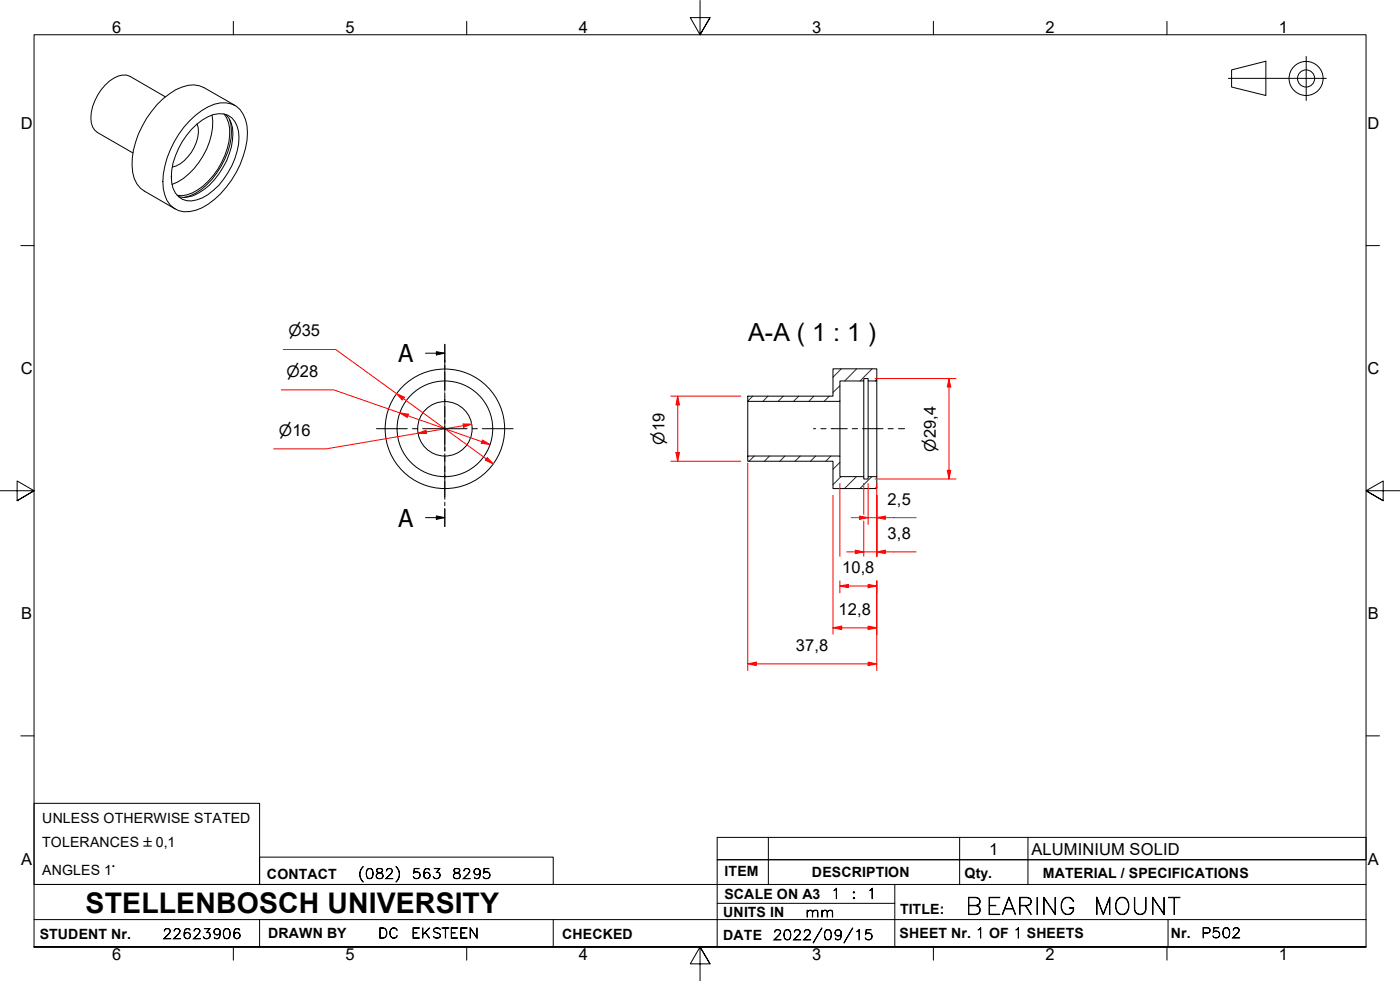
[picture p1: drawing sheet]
<svg xmlns="http://www.w3.org/2000/svg" width="410mm" height="287mm" viewBox="0 0 410 287" stroke-linecap="round" stroke-linejoin="round" font-family="sans-serif">
<!-- layer: Hatch -->
<g fill="none" stroke="#1e1e47" stroke-width=".29">
<path d="M220.4 116l-1.5 1.4M224.9 116l-1.5 1.5M229.4 116l-1.6 1.5M233.9 116l-1.6 1.5M238.3 116l-1.4 1.5M242.8 116l-1.5 1.5M245.9 117.4l-.1 .1M245.9 112.9l-2 2M246.3 108l-2.4 2.4M250.8 108l-3.5 3.5M255.3 108l-3.5 3.5M256.7 111.1l-.4 .4"/>
<path d="M220.9 133.5l-1.6 1.5M225.3 133.5l-1.5 1.5M229.8 133.5l-1.5 1.5M234.3 133.5l-1.5 1.5M238.8 133.5l-1.5 1.5M243.3 133.5l-1.5 1.5M245.9 135.3l-2 2.1M246.3 139.5l-2.4 2.4M250.8 139.5l-3.5 3.5M255.3 139.5l-3.5 3.5M256.7 142.5l-.5 .5"/>
</g>
<!-- layer: Visible Edges(ISO) -->
<g fill="none" stroke="#000" stroke-width=".29">
<path d="M48.4 28.3l-10.3-5.9a4.9 4.9 0 0 0-4.8 .5 14.4 14.4 0 0 0-6.6 13.1l.4 1.2 .6 .9 .9 .7 10.3 6M55.6 35.3a14.2 14.2 0 0 1 10.6-5.2 6.2 6.2 0 0 1 5.7 4.9 19.3 19.3 0 0 1-1.6 13.2 24.4 24.4 0 0 1-13 13.3 6.6 6.6 0 0 1-9-4.4 20.4 20.4 0 0 1 2.7-15.6l2.8-4.3zM56.1 37.9a11.4 11.4 0 0 1 9.4-4.5 6.2 6.2 0 0 1 4.5 6.9 22 22 0 0 1-10.8 17.6 6.2 6.2 0 0 1-6.9-.4 7.3 7.3 0 0 1-2.1-5.7 21.9 21.9 0 0 1 5.9-13.9zM57.7 36.3a10.1 10.1 0 0 1-2.7 9.6 7.8 7.8 0 0 1-4.6 3M62.1 33.7a20.6 20.6 0 0 1-10.1 19.6l-1.6 .7M65.6 33.4a10.8 10.8 0 0 1 .9 10 21.3 21.3 0 0 1-10.2 13.1l-3 .8-1.4-.1M66.1 33.5a8.2 8.2 0 0 1 2 7.5 22.2 22.2 0 0 1-10 15.5 7.6 7.6 0 0 1-5.8 1M67.2 34.9a15.7 15.7 0 0 1-1.4 11.7 20.8 20.8 0 0 1-10.2 10.8l-1.6 .4M68.8 30.9l-9-5.2a9.4 9.4 0 0 0-10.1 1.7 27.3 27.3 0 0 0-11 21.1 8.4 8.4 0 0 0 3.6 7.5l9 5.2M218.9 116h25v-8h12.8v3.5h-2.5v-.7h-1.3v.7h-7v6h-27zM218.9 117.5v16M245.9 117.5v16"/>
<path d="M252.9 111.5v28M254.2 111.5v28M256.7 111.5v28M218.9 133.5h27v6h7v.7h1.3v-.7h2.5v3.5h-12.8v-8h-25z"/>
<circle cx="130.3" cy="125.5" r="8"/>
<circle cx="130.3" cy="125.5" r="14"/>
<circle cx="130.3" cy="125.5" r="17.5"/>
</g>
<!-- layer: Section View Lines(ISO) -->
<g fill="none" stroke="#000" stroke-width=".29">
<path d="M124.6 103.4h5.6M127.8 102.9l2.4 .5-2.4 .5zM130.2 100.8v5.2M130.2 106.9v1.1M130.2 108.9v5.2M130.2 114.9v1.1M130.2 116.9v5.2M130.2 123v1M130.2 124.9v5.2M130.2 131v1M130.2 132.9v5.2M130.2 139v1"/>
<path d="M124.6 151.5h5.6M127.8 151l2.4 .5-2.4 .5zM130.2 140.9v5.2M130.2 147v1M130.2 148.9v5.2"/>
</g>
<g fill="#000">
<path d="M127.8 102.9l2.4 .5-2.4 .5z" fill-rule="evenodd"/>
<path d="M127.8 151l2.4 .5-2.4 .5z" fill-rule="evenodd"/>
</g>
<!-- layer: Symbols(ISO) -->
<path d="M210 245.1h190v6.6h-190zM225 245.1v6.6M281 245.1v6.6M301 245.1v6.6" fill="none" stroke="#000" stroke-width=".29"/>
<!-- layer: Border_0 -->
<g fill="none" stroke="#000" stroke-width=".29">
<path d="M68.3 6.2v4M136.7 6.2v4M205 .1v10.1l-2.9-5h5.8l-2.9 5 2.9-5M273.3 6.2v4M341.7 6.2v4M6.1 71.9h3.9M400 71.9h3.9M0 143.7h10l-5-2.9v5.8l5-2.9-5 2.9M410 143.7h-10l5-2.9v5.8l-5-2.9 5 2.9M6.1 215.4h3.9M400 215.4h3.9M10 277.2v-267h390v267h-390h390"/>
<path d="M68.3 277.2v3.9M136.7 277.2v3.9M273.3 277.2v3.9M341.7 277.2v3.9M207.9 282.1l-2.9-4.9 2.9 4.9h-5.8l2.9-4.9v10"/>
</g>
<!-- layer: Sketch Geometry(ISO) -->
<g fill="none" stroke="#000" stroke-width=".29">
<path d="M382.5 16.5v12.9M359.7 22.9h28.7M360.6 20.5l10-2.6v10.1l-10-2.5zM10 235.2h66v23.7h-66zM10 258.9h390M76 250.9h86v8h-86zM225 251.7v7.2M262 258.9v18.3M281 251.7v7.2M301 251.7v7.2M400 251.7h-190v25.5M10 277.2h390"/>
<path d="M10 269.2h390M76 269.2v8M162 269.2v8M210 264.4h52M342 269.2v8"/>
<circle cx="382.4" cy="23" r="5"/>
<circle cx="382.4" cy="23" r="2.51"/>
</g>
<!-- layer: Dimensions(ISO) -->
<path d="M116.1 115.2l2 1.5" fill="none" stroke="#f00" stroke-width=".29"/>
<path d="M116.1 115.2l2.3 1.1-.6 .8z" fill-rule="evenodd" fill="#f00"/>
<path d="M116.1 115.2l2.3 1.1-.6 .8zM142.4 134.3l2 1.5" fill="none" stroke="#f00" stroke-width=".29"/>
<path d="M142.7 133.9l1.7 1.9-2.3-1.1z" fill-rule="evenodd" fill="#f00"/>
<path d="M82.9 102.3h15.4l17.8 12.9M118.1 116.7l24.3 17.6M141.1 129.3l2.3 .8M142.7 133.9l1.7 1.9-2.3-1.1z" fill="none" stroke="#f00" stroke-width=".29"/>
<path d="M141.3 128.8l2.1 1.3-2.5-.4z" fill-rule="evenodd" fill="#f00"/>
<path d="M117 120.9l2.4 .8M141.3 128.8l2.1 1.3-2.5-.4z" fill="none" stroke="#f00" stroke-width=".29"/>
<path d="M117 120.9l2.6 .3-.3 1z" fill-rule="evenodd" fill="#f00"/>
<path d="M82.4 114.1h15.3l19.3 6.8M117 120.9l2.6 .3-.3 1zM119.4 121.7l21.7 7.6M124.8 126.4l-2.4 .4" fill="none" stroke="#f00" stroke-width=".29"/>
<path d="M122.4 126.8l2.3-.9 .2 1z" fill-rule="evenodd" fill="#f00"/>
<path d="M122.4 126.8l2.3-.9 .2 1zM138.1 124.2l-2.4 .4" fill="none" stroke="#f00" stroke-width=".29"/>
<path d="M135.6 124.1l2.5 .1-2.3 .8z" fill-rule="evenodd" fill="#f00"/>
<path d="M277.9 110.8v2.5M122.4 126.8l-26.9 4.6h-15.4M135.6 124.1l2.5 .1-2.3 .8zM135.7 124.6l-10.9 1.8" fill="none" stroke="#f00" stroke-width=".29"/>
<!-- layer: Center Mark(ISO) -->
<path d="M130.2 105.5v9M130.2 116v1.5M130.2 119v13M110.2 125.5h9.1M120.8 125.5h1.4M123.8 125.5h13M130.2 133.5v1.5M130.2 136.5v9M138.2 125.5h1.6M141.2 125.5h9" fill="none" stroke="#000" stroke-width=".29"/>
<!-- layer: Centerline(ISO) -->
<path d="M238.2 125.5h.6M240.3 125.5h1.6M243.3 125.5h4.8M249.6 125.5h1.5M252.5 125.5h6.1M260 125.5h1.6M263.1 125.5h1.8" fill="none" stroke="#000" stroke-width=".29"/>
<!-- layer: Dimensions(ISO) -->
<path d="M277.9 110.8l.5 2.5h-1z" fill-rule="evenodd" fill="#f00"/>
<path d="M277.9 110.8l.5 2.5h-1zM277.9 137.7v2.5" fill="none" stroke="#f00" stroke-width=".29"/>
<path d="M277.4 137.7h1l-.5 2.5z" fill-rule="evenodd" fill="#f00"/>
<path d="M256.2 110.8h23.7M277.9 113.3v24.4M277.4 137.7h1l-.5 2.5zM256.2 140.2h23.7M256.7 151.5h2.5" fill="none" stroke="#f00" stroke-width=".29"/>
<path d="M256.7 151.5l2.5-.4v.9z" fill-rule="evenodd" fill="#f00"/>
<path d="M251.7 151.5h2.5M256.7 151.5l2.5-.4v.9z" fill="none" stroke="#f00" stroke-width=".29"/>
<path d="M251.7 151.1l2.5 .4-2.5 .5z" fill-rule="evenodd" fill="#f00"/>
<path d="M249.2 151.5h2.5M251.7 151.1l2.5 .4-2.5 .5zM254.2 151.5h2.5M254.2 141.5v12.1M256.7 145v8.6M259.2 151.5h9M256.7 161.6h2.5" fill="none" stroke="#f00" stroke-width=".29"/>
<path d="M256.7 161.6l2.5-.5v1z" fill-rule="evenodd" fill="#f00"/>
<path d="M250.4 161.6h2.5M256.7 161.6l2.5-.5v1z" fill="none" stroke="#f00" stroke-width=".29"/>
<path d="M250.4 161.1l2.5 .5-2.5 .5z" fill-rule="evenodd" fill="#f00"/>
<path d="M252.9 141.5v9.1M252.9 152.5v10.3M256.7 145v17.8M247.9 161.6h2.5M250.4 161.1l2.5 .5-2.5 .5zM252.9 161.6h3.8M254.2 171.5h2.5M259.2 161.6h9" fill="none" stroke="#f00" stroke-width=".29"/>
<path d="M254.2 171.1l2.5 .4-2.5 .5z" fill-rule="evenodd" fill="#f00"/>
<path d="M245.9 171.5h2.5M254.2 171.1l2.5 .4-2.5 .5z" fill="none" stroke="#f00" stroke-width=".29"/>
<path d="M245.9 171.5l2.5-.4v.9z" fill-rule="evenodd" fill="#f00"/>
<path d="M245.9 141.5v21.3M256.7 145v17.8M245.9 171.5l2.5-.4v.9zM245.9 170.1v3.5M248.4 171.5h5.8M256.7 170.1v3.5M254.2 183.8h2.5" fill="none" stroke="#f00" stroke-width=".29"/>
<path d="M254.2 183.3l2.5 .5-2.5 .5z" fill-rule="evenodd" fill="#f00"/>
<path d="M243.9 183.8h2.5M254.2 183.3l2.5 .5-2.5 .5z" fill="none" stroke="#f00" stroke-width=".29"/>
<path d="M243.9 183.8l2.5-.5v1z" fill-rule="evenodd" fill="#f00"/>
<path d="M243.9 145v40.6M256.7 145v17.8M256.7 170.1v15.7M243.9 183.8l2.5-.5v1zM246.4 183.8h7.8M254.2 194.3h2.5" fill="none" stroke="#f00" stroke-width=".29"/>
<path d="M254.2 193.8l2.5 .5-2.5 .5z" fill-rule="evenodd" fill="#f00"/>
<path d="M218.9 194.3h2.5M254.2 193.8l2.5 .5-2.5 .5z" fill="none" stroke="#f00" stroke-width=".29"/>
<path d="M218.9 194.3l2.5-.5v1z" fill-rule="evenodd" fill="#f00"/>
<path d="M198.4 116v2.5M218.9 135.5v60.8M256.7 141.5v21.3M256.7 170.1v26.2M218.9 194.3l2.5-.5v1zM221.4 194.3h32.8" fill="none" stroke="#f00" stroke-width=".29"/>
<path d="M198.4 116l.5 2.5h-1z" fill-rule="evenodd" fill="#f00"/>
<path d="M198.4 116l.5 2.5h-1zM198.4 132.5v2.5" fill="none" stroke="#f00" stroke-width=".29"/>
<path d="M197.9 132.5h1l-.5 2.5z" fill-rule="evenodd" fill="#f00"/>
<path d="M196.4 116h20.5M198.4 118.5v14M196.4 135h20.5M197.9 132.5h1l-.5 2.5z" fill="none" stroke="#f00" stroke-width=".29"/>
<text font-size="8.3" x="25.1" y="267.2">STELLENBOSCH UNIVERSITY</text>
<text font-size="7.3" x="219.1" y="100">A-A ( 1 : 1 )</text>
<g font-size="7.2">
<text x="116.7" y="106.1">A</text>
<text x="116.7" y="154.1">A</text>
</g>
<g font-size="6.7">
<text x="282.6" y="267.7">BEARING</text>
<text x="320.2" y="267.7">MOUNT</text>
</g>
<g font-size="4.8">
<text x="32.8" y="9.7">6</text>
<text x="101.2" y="9.7">5</text>
<text x="169.5" y="9.7">4</text>
<text x="237.8" y="9.7">3</text>
<text x="306.1" y="9.7">2</text>
<text x="374.5" y="9.7">1</text>
<text x="6.1" y="37.8">D</text>
<text x="400.4" y="37.8">D</text>
<text x="6.1" y="109.6">C</text>
<text x="400.4" y="109.6">C</text>
<text x="259.9" y="147.8">2,5</text>
<text x="259.9" y="157.9">3,8</text>
<text x="246.6" y="167.8">10,8</text>
<text x="6.2" y="181.3">B</text>
<text x="245.6" y="180.1">12,8</text>
<text x="400.5" y="181.3">B</text>
<text x="233" y="190.6">37,8</text>
<text x="289.6" y="250.1">1</text>
<text x="302" y="250.2">ALUMINIUM SOLID</text>
<text x="6.2" y="253.1">A</text>
<text x="400.5" y="253.1">A</text>
<text x="32.8" y="281.1">6</text>
<text x="101.2" y="281.1">5</text>
<text x="169.5" y="281.1">4</text>
<text x="237.8" y="281.1">3</text>
<text x="306.1" y="281.1">2</text>
<text x="374.5" y="281.1">1</text>
</g>
<g font-size="4.6">
<text x="84.5" y="98.4">⌀35</text>
<text x="83.9" y="110.3">⌀28</text>
<text x="81.7" y="127.5">⌀16</text>
<text x="194.6" y="130.2" transform="rotate(-90 194.6 130.2)">⌀19</text>
<text x="274" y="132.2" transform="rotate(-90 274 132.2)">⌀29,4</text>
</g>
<g font-size="4.1">
<text x="12.4" y="240.9">UNLESS OTHERWISE STATED</text>
<text x="12.4" y="247.9">TOLERANCES ±0,1</text>
<text x="12.4" y="256">ANGLES 1°</text>
<text x="78.2" y="257.2">CONTACT</text>
<text x="212.2" y="256.5">ITEM</text>
<text x="237.7" y="256.7">DESCRIPTION</text>
<text x="282.4" y="256.9">Qty.</text>
<text x="305.4" y="256.9">MATERIAL / SPECIFICATIONS</text>
<text x="212.1" y="263">SCALE ON A3</text>
<text x="211.8" y="268.4">UNITS IN</text>
<text x="263.5" y="267.7">TITLE:</text>
<text x="11.6" y="274.8">STUDENT Nr.</text>
<text x="78.5" y="274.6">DRAWN BY</text>
<text x="164.6" y="274.8">CHECKED</text>
<text x="211.8" y="275.1">DATE</text>
<text x="263.4" y="274.6">SHEET Nr. 1 OF 1 SHEETS</text>
<text x="342.8" y="274.5">Nr.</text>
</g>
<g font-size="4">
<text x="104.8" y="257.2">(082)</text>
<text x="120.6" y="257.2">563</text>
<text x="132.3" y="257.2">8295</text>
<text x="243.3" y="263">1</text>
<text x="249.3" y="263">:</text>
<text x="253.8" y="263">1</text>
<text x="235.8" y="268.4">mm</text>
<text x="47.6" y="274.8">22623906</text>
<text x="110.7" y="274.6">DC</text>
<text x="120.4" y="274.6">EKSTEEN</text>
<text x="226.3" y="275.1">2022/09/15</text>
<text x="351.7" y="274.5">P502</text>
</g>
</svg>
